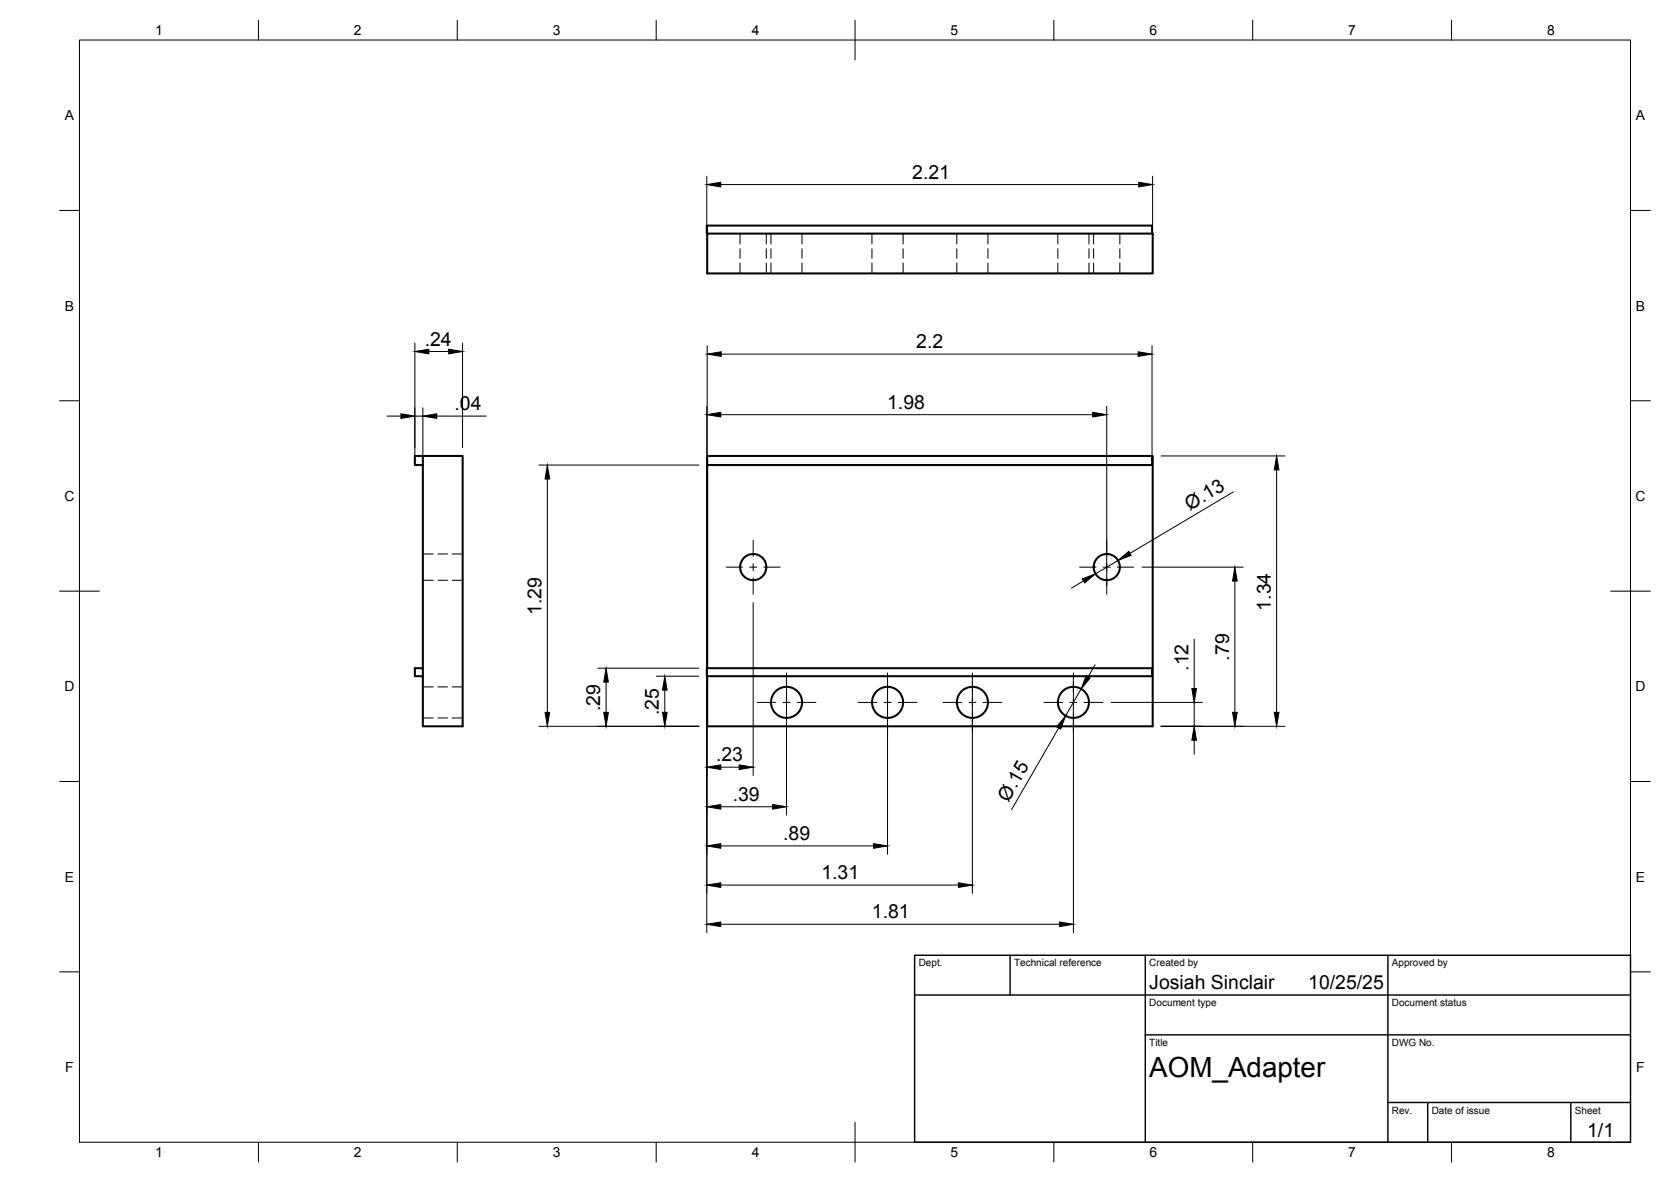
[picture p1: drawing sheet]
<svg xmlns="http://www.w3.org/2000/svg" width="420mm" height="297mm" viewBox="0 0 420 297" stroke-linecap="round" stroke-linejoin="round" font-family="sans-serif">
<!-- layer: Visible -->
<g fill="none" stroke="#000" stroke-width=".51">
<path d="M177.8 58.7l-.1-2h112v2M177.8 58.7h112v10h-112zM106.3 114.6v67.9h10v-67.9h-12v2.3h2M177.8 116.9v51M289.7 114.6v2.3h-111.9v-2.3h112v67.9h-112v-12.6M106.3 167.9h-2v2h2M177.7 167.9h112v2h-112z"/>
<circle cx="189.4" cy="142.5" r="3.3"/>
<circle cx="278.3" cy="142.5" r="3.3"/>
<circle cx="197.8" cy="176.5" r="3.9"/>
<circle cx="223.2" cy="176.5" r="3.9"/>
<circle cx="244.5" cy="176.5" r="3.9"/>
<circle cx="269.9" cy="176.5" r="3.9"/>
</g>
<!-- layer: Hidden -->
<g fill="none" stroke="#000" stroke-width=".25">
<path d="M177.8 56.7v2M186.1 58.7v2.6M192.7 58.7v2.6M193.8 58.7v2.6M201.7 58.7v2.6M219.2 58.7v2.6M227.1 58.7v2.6M240.6 58.7v2.6M248.4 58.7v2.6M266 58.7v2.6M273.8 58.7v2.6M275 58.7v2.6"/>
<path d="M281.6 58.7v2.6M186.1 62.5v2.4M186.1 66.1v2.6M192.7 62.5v2.4M192.7 66.1v2.6M193.8 62.5v2.4M193.8 66.1v2.6M201.7 62.5v2.4M201.7 66.1v2.6M219.2 62.5v2.4M219.2 66.1v2.6M227.1 62.5v2.4"/>
<path d="M227.1 66.1v2.6M240.6 62.5v2.4M240.6 66.1v2.6M248.4 62.5v2.4M248.4 66.1v2.6M266 62.5v2.4M266 66.1v2.6M273.8 62.5v2.4M273.8 66.1v2.6M275 62.5v2.4M275 66.1v2.6M281.6 62.5v2.4"/>
<path d="M281.6 66.1v2.6M106.3 139.2h2.6M110.1 139.2h2.4M113.7 139.2h2.6M106.3 145.8h2.6M110.1 145.8h2.4M113.7 145.8h2.6M106.3 172.6h2.6M110.1 172.6h2.4M113.7 172.6h2.6M177.8 167.9v2M106.3 180.4h2.6"/>
<path d="M110.1 180.4h2.4M113.7 180.4h2.6"/>
</g>
<!-- layer: BORDER -->
<g fill="none" stroke="#000" stroke-width=".25">
<path d="M20 10.1h390v276.9h-390zM65 5.1v5M115 5.1v5M165 5.1v5M215 5.1v10M265 5.1v5M315 5.1v5M365 5.1v5M15 52.9h5M410 52.9h5M15 100.7h5M410 100.7h5"/>
<path d="M15 148.6h10M405 148.6h10M15 196.4h5M410 196.4h5M15 244.2h5M410 244.2h5M65 287v5M115 287v5M165 287v5M215 282.1v9.9M265 287v5M315 287v5"/>
<path d="M365 287v5"/>
</g>
<!-- layer: TITLEBLOCK -->
<path d="M230 240.1h180v46.9h-180zM230 250h180M254 240.1v9.9M288 240.1v46.9M349 240.1v46.9M288 260.1h122M349 277.1h61M359 277.1v9.9M395 277.1v9.9" fill="none" stroke="#000" stroke-width=".36"/>
<!-- layer: Smart Centers -->
<g fill="none" stroke="#000" stroke-width=".25">
<path d="M189.4 135.7v4.2M278.3 135.7v4.2M182.6 142.5h4.1M188.5 142.5h1.8M189.4 141.6v1.8M189.4 145.2v4.1M192 142.5h4.2M271.5 142.5h4.1M277.4 142.5h1.8M278.3 141.6v1.8M278.3 145.2v4.1M280.9 142.5h4.2"/>
<path d="M190.4 176.5h4.7M196.9 176.5h1.7M197.8 169.1v4.7M197.8 175.6v1.8M197.8 179.2v4.7M200.4 176.5h4.8M215.8 176.5h4.7M222.3 176.5h1.7M223.2 169.1v4.7M223.2 175.6v1.8M223.2 179.2v4.7M225.8 176.5h4.8"/>
<path d="M237.1 176.5h4.7M243.6 176.5h1.8M244.5 169.1v4.7M244.5 175.6v1.8M244.5 179.2v4.7M247.2 176.5h4.7M262.5 176.5h4.7M269 176.5h1.8M269.9 169.1v4.7M269.9 175.6v1.8M269.9 179.2v4.7M272.6 176.5h4.7"/>
</g>
<!-- layer: FD_Dimensions -->
<g fill="none" stroke="#000" stroke-width=".25">
<path d="M177.7 44.3v12.3M181.2 46.4h105.1M289.8 44.3v12.3M104.3 86.2v28.6M107.8 88.3h5M116.3 86.2v26.3M177.8 86.9v27.9M181.3 89h104.9M289.7 86.9v27.9M97.3 104.6h3.5M104.3 104.6h2M106.3 102.5v12.3"/>
<path d="M109.8 104.6h12.4M135.5 116.9h40.2M177.7 102.1v65.7M181.2 104.2h93.6M278.3 102.1v45.1M291.9 114.6h31.2M321 118.1v60.9M137.6 120.4v58.6M310.1 123.6l-26 15.5M189.4 151.4v43.5M272.4 146l-3 1.8M281.1 140.9l-5.7 3.3"/>
<path d="M287.2 142.5h25.4M310.5 146v33M150.3 167.9h25.4M152.4 171.4v7.6M165.1 169.9h10.6M167.2 173.4v5.6M177.7 170v64.4M197.8 171.2v33.6M223.2 171.2v43.5M244.5 171.2v53.3M269.9 171.2v63.2M271.8 173.1l-3.9 6.8"/>
<path d="M275.3 167.1l-1.7 3M279.4 176.5h23M300.3 160.6v12.4M300.3 176.5v6M135.5 182.5h40.2M181.2 192.8h4.7M266.2 183l-11.9 20.5M291.9 182.5h31.2M300.3 186v3.5M181.2 212.6h38.4M181.2 202.7h13M181.2 232.3h85.2"/>
<path d="M181.2 222.4h59.8"/>
</g>
<g fill="#000" stroke="#000" stroke-width=".25">
<path d="M177.7 46.4l3.5-.6v1.2zM286.3 45.8l3.5 .6-3.5 .6zM104.3 88.3l3.5-.5v1.1zM112.8 87.8l3.5 .5-3.5 .6zM177.8 89l3.5-.6v1.2zM286.2 88.4l3.5 .6-3.5 .6zM100.8 104l3.5 .6-3.5 .5zM106.3 104.6l3.5-.6v1.1zM177.7 104.2l3.5-.6v1.2zM274.8 103.6l3.5 .6-3.5 .6zM321 114.6l.6 3.5h-1.2zM137.6 116.9l.6 3.5h-1.1z"/>
<path d="M281.1 140.9l2.7-2.4 .6 1.1zM272.1 145.5l3.3-1.3-2.7 2.3zM310.5 142.5l.6 3.5h-1.2zM137.1 179h1.1l-.6 3.5zM151.8 179h1.2l-.6 3.5zM152.4 167.9l.6 3.5h-1.2zM166.6 179h1.1l-.5 3.5zM167.2 169.9l.5 3.5h-1.1zM273.1 169.8l1 .6-2.3 2.7zM299.7 173h1.1l-.5 3.5zM309.9 179h1.2l-.6 3.5zM320.4 179h1.2l-.6 3.5z"/>
<path d="M177.7 192.8l3.5-.6v1.2zM185.9 192.2l3.5 .6-3.5 .6zM267.9 179.9l-1.2 3.3-1-.5zM300.3 182.5l.5 3.5h-1.1zM177.7 212.6l3.5-.6v1.2zM177.7 202.7l3.5-.5v1.1zM194.2 202.2l3.6 .5-3.6 .6zM219.6 212l3.6 .6-3.6 .6zM177.7 232.3l3.5-.6v1.2zM177.7 222.4l3.5-.5v1.1zM241 221.9l3.5 .5-3.5 .6zM266.4 231.7l3.5 .6-3.5 .6z"/>
</g>
<text font-size="7" x="289" y="270.6">AOM_Adapter</text>
<g font-size="4.9">
<text x="229.4" y="45">2.21</text>
<text x="106.8" y="86.9">.24</text>
<text x="230.4" y="87.6">2.2</text>
<text x="114.3" y="103.1">.04</text>
<text x="223.1" y="102.8">1.98</text>
<text x="299.2" y="128.3" transform="rotate(-31 299.2 128.3)">Ø.13</text>
<text x="136.2" y="154.6" transform="rotate(-90 136.2 154.6)">1.29</text>
<text x="319.5" y="153.5" transform="rotate(-90 319.5 153.5)">1.34</text>
<text x="309" y="166" transform="rotate(-90 309 166)">.79</text>
<text x="298.9" y="168.6" transform="rotate(-90 298.9 168.6)">.12</text>
<text x="150.9" y="178.7" transform="rotate(-90 150.9 178.7)">.29</text>
<text x="165.7" y="179.8" transform="rotate(-90 165.7 179.8)">.25</text>
<text x="180" y="191.3">.23</text>
<text x="184.2" y="201.3">.39</text>
<text x="253.6" y="201.7" transform="rotate(-60 253.6 201.7)">Ø.15</text>
<text x="196.9" y="211.1">.89</text>
<text x="206.5" y="221">1.31</text>
<text x="219.2" y="230.8">1.81</text>
<text x="289" y="248.5">Josiah Sinclair</text>
<text x="329" y="248.5">10/25/25</text>
<text x="399.1" y="285.7">1/1</text>
</g>
<g font-size="3.5">
<text x="39" y="8.8">1</text>
<text x="89" y="8.8">2</text>
<text x="139" y="8.8">3</text>
<text x="189" y="8.8">4</text>
<text x="239" y="8.8">5</text>
<text x="289" y="8.8">6</text>
<text x="339" y="8.8">7</text>
<text x="389" y="8.8">8</text>
<text x="16.3" y="30.2">A</text>
<text x="411.3" y="30.2">A</text>
<text x="16.3" y="78">B</text>
<text x="411.3" y="78">B</text>
<text x="16.2" y="125.9">C</text>
<text x="411.2" y="125.9">C</text>
<text x="16.2" y="173.7">D</text>
<text x="411.2" y="173.7">D</text>
<text x="16.3" y="221.6">E</text>
<text x="411.3" y="221.6">E</text>
<text x="16.4" y="269.4">F</text>
<text x="411.4" y="269.4">F</text>
<text x="39" y="290.8">1</text>
<text x="89" y="290.8">2</text>
<text x="139" y="290.8">3</text>
<text x="189" y="290.8">4</text>
<text x="239" y="290.8">5</text>
<text x="289" y="290.8">6</text>
<text x="339" y="290.8">7</text>
<text x="389" y="290.8">8</text>
</g>
<g font-size="2.5">
<text x="231" y="242.9">Dept.</text>
<text x="255" y="242.9">Technical reference</text>
<text x="289" y="242.9">Created by</text>
<text x="350" y="242.9">Approved by</text>
<text x="289" y="252.8">Document type</text>
<text x="350" y="252.8">Document status</text>
<text x="289" y="262.9">Title</text>
<text x="350" y="262.9">DWG No.</text>
<text x="350" y="279.9">Rev.</text>
<text x="360" y="279.9">Date of issue</text>
<text x="396" y="279.9">Sheet</text>
</g>
</svg>
